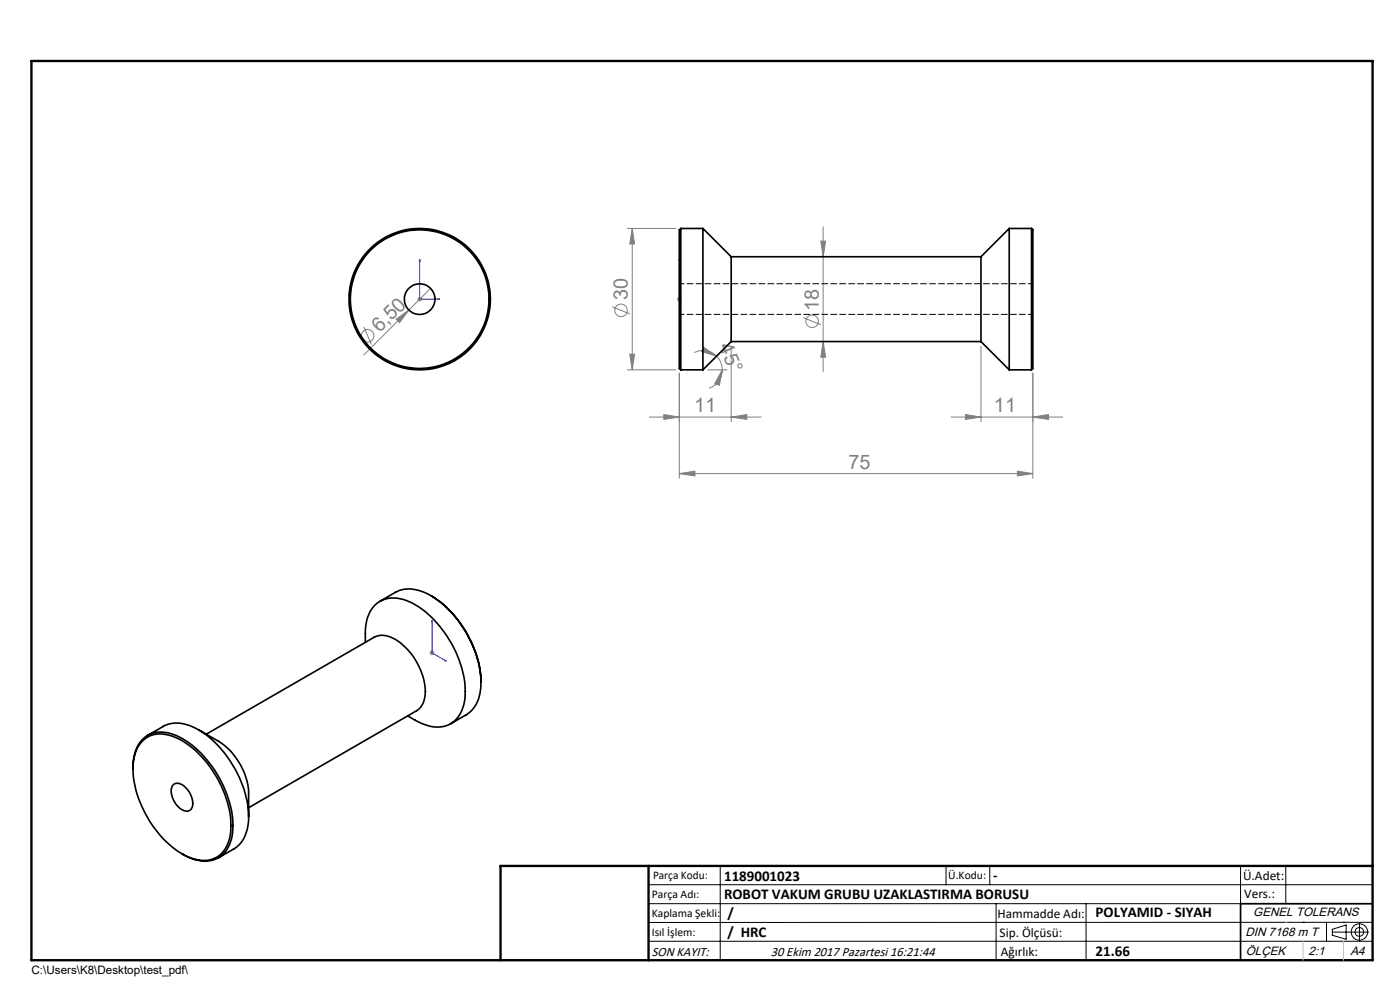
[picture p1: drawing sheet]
<svg xmlns="http://www.w3.org/2000/svg" width="297mm" height="210mm" viewBox="0 0 297 210" stroke-linecap="round" stroke-linejoin="round" font-family="sans-serif">
<g fill="none" stroke="#808080" stroke-width=".21">
<path d="M133.1 48.5h10.3M134.1 48.5v29.9M134.1 48.5l.5 3.2h-1zM174.1 51.1h1.1l-.6 3.4zM174.6 48.1v30.7M77.2 69.3l1.6 3.8M84 67.7l2.7-2-1.9 2.7zM86.7 65.7l-9.5 9.6M88.5 63.5h1M88.7 63.1l.7 .7M89 63v1M91.3 61.2l-4.6 4.5"/>
<path d="M129.9 65.1l3.7 1.5M133.1 78.4h10.3M133.6 75.1h1l-.5 3.3zM143.6 63.5h1M143.8 63.1l.7 .7M144.1 63v1M144.1 79.2v22.3M144.5 63.1l-.7 .7M147.3 74.8a4.1 4.1 0 0 1 4.7 .8M149.3 73.7l2.7 1.9-3.2-1zM150.1 78.4h4.1M152 75.6a3.9 3.9 0 0 1 1.2 2.8"/>
<path d="M153.2 78.4l-.6 3.3-1-.3zM153.2 78.4a4 4 0 0 1-2.8 3.9M155.1 73.4v16.1M170.4 67.4l3.8 1.5M174.6 72.5l.6 3.3h-1.1zM208.1 73.4v16.1M219.1 79.2v22.3M137.8 88.5h23.7M140.8 87.9l3.3 .6-3.3 .5zM155.1 88.5l3.3-.6v1.1zM201.8 88.5h23.7M204.8 87.9l3.3 .6-3.3 .5z"/>
<path d="M215.8 99.9l3.3 .6-3.3 .5zM219.1 88.5l3.3-.6v1.1zM144.1 100.5l3.3-.6v1.1zM144.1 100.5h75M91.1 138.5h1M91.3 138.1l.7 .7M91.7 138v1M92 138.1l-.7 .7"/>
<circle cx="78" cy="71.2" r="1.33"/>
<circle cx="131.7" cy="65.8" r="1.32"/>
<circle cx="172.3" cy="68.1" r="1.33"/>
</g>
<g fill="none" stroke="#000" stroke-width=".21">
<path d="M137.6 187.7h153.6M137.6 191.7h153.6M137.6 199.7h153.6M152.8 183.7v20M200.7 183.7v4M210 183.7v4M211.3 191.7v12M230.4 191.7v12M263.2 183.7v20M272.8 183.7v8M276.4 195.6h.1M281.4 195.6v4.1"/>
<path d="M282.6 197.7h7.8M282.6 197.1l3-.9v3l-3-.8zM285 195.6h.1M288.4 195.8v3.8M291.2 195.6l-153.6 .1"/>
<circle cx="288.4" cy="197.7" r="1.74"/>
<circle cx="288.4" cy="197.7" r=".93"/>
</g>
<path d="M89 55l.1 .4h-.2zM89 55v8.5h4.3M144.1 55v.4v-.4M144.1 55v8.5M92.9 63.4l.4 .1-.4 .1zM144.1 63.4v.2zM144.1 63.5h.1M91.7 131.6v.4l-.2-.1zM91.7 131.6v6.9l3 1.7M94.3 140l.4 .2h-.4z" fill="none" stroke="#00f" stroke-width=".21"/>
<path d="M106.2 203.7h185" fill="none" stroke="#000" stroke-width=".25"/>
<path d="M291.2 191.7h-28v12" fill="none" stroke="#000" stroke-width=".35"/>
<path d="M6.7 12.9h284.5v190.8h-284.5zM137.6 183.7v20M291.2 183.7h-185v20" fill="none" stroke="#000" stroke-width=".5"/>
<path d="M272.8 195.6h.1M276.4 199.7v4M285 199.7v4" fill="none" stroke="#c0c0c0" stroke-width=".21"/>
<g fill="#00f">
<path d="M92.9 63.4l.4 .1-.4 .1zM89 55l.1 .4h-.2z"/>
<path d="M94.3 140l.4 .2h-.4zM91.7 131.6v.4l-.2-.1z"/>
<path d="M144.1 63.4v.2zM144.1 55v.4z"/>
</g>
<g fill="#808080">
<path d="M84 67.7l2.7-2-1.9 2.7z"/>
<path d="M153.2 78.4l-.6 3.3-1-.3zM149.3 73.7l2.7 1.9-3.2-1z"/>
<path d="M155.1 88.5l3.3-.6v1.1zM140.8 87.9l3.3 .6-3.3 .5zM219.1 88.5l3.3-.6v1.1zM204.8 87.9l3.3 .6-3.3 .5z"/>
<path d="M144.1 100.5l3.3-.6v1.1zM215.8 99.9l3.3 .6-3.3 .5z"/>
<path d="M174.6 72.5l.6 3.3h-1.1zM174.1 51.1h1.1l-.6 3.4z"/>
<path d="M134.1 48.5l.5 3.2h-1zM133.6 75.1h1l-.5 3.3z"/>
</g>
<g fill="none" stroke="#000" stroke-width=".35">
<path d="M144.4 48.5v29.9M144.4 48.5l-.3 .2v29.5l.3 .2M144.4 48.5h4.7M149.1 48.5v29.9M149.1 48.5l6 6M155.1 54.5v18M155.1 54.5h53M208.1 54.5v18M214.1 48.5v29.9M214.1 48.5h4.7M214.1 48.5l-6 6M218.8 48.5v29.9"/>
<path d="M218.8 48.5l.3 .2v29.5l-.3 .2M144.4 78.4h4.7M155.1 72.5l-6 5.9M155.1 72.5h53M208.1 72.5l6 5.9M214.1 78.4h4.7M77.5 136.3a11.3 11.3 0 0 1 1.3-7.1 5.8 5.8 0 0 1 7.3-1.9 21.2 21.2 0 0 1 10.9 11.8 15.8 15.8 0 0 1 1 11.6 5.7 5.7 0 0 1-7.9 3l-3.6-1.8M80.6 127.6l3.3-2a7 7 0 0 1 6.9 .4 23.3 23.3 0 0 1 11.2 18.7M91.4 126.4a22.7 22.7 0 0 1 10.6 18.3M30.1 157.4a5.7 5.7 0 0 1 6.4-1.3 19.4 19.4 0 0 1 10.1 9.9 18.1 18.1 0 0 1 2.1 11.9 5.6 5.6 0 0 1-7.6 4.3 19.3 19.3 0 0 1-10.2-9.6 17.7 17.7 0 0 1-2.3-12.6l.8-1.7zM31.3 156l3.3-1.9a7 7 0 0 1 6.9 .4 23 23 0 0 1 10.7 14.6l.4 1.7 .1 2.4M42.2 154.8l4.2 2.5a14.2 14.2 0 0 1 6.3 11v4.9"/>
<path d="M43.7 155.7l35.7-20.5a4.8 4.8 0 0 1 5.1 .9 13.7 13.7 0 0 1 5.6 11.7 4 4 0 0 1-1.7 3l-35.7 20.5M102 144.7a7.5 7.5 0 0 1-3.1 6.9l-3.3 1.9M28.2 163.1a7.5 7.5 0 0 1 3.4-7.3 8 8 0 0 1 7.9 1.4 23.4 23.4 0 0 1 9.9 17.9 7.4 7.4 0 0 1-3.3 7 8 8 0 0 1-7.5-1M36.8 166.4a2.23 2.23 0 0 1 2.9 .9 3.9 3.9 0 0 1 .9 4.3 1.81 1.81 0 0 1-2.7-.4 4.4 4.4 0 0 1-1.4-4.4zM52.7 173.2a7.5 7.5 0 0 1-3.1 6.8l-3.3 2"/>
<circle cx="89" cy="63.5" r="14.7"/>
<circle cx="89" cy="63.5" r="15"/>
<circle cx="89" cy="63.4" r="3.3"/>
</g>
<path d="M144.1 66.7h75M219.1 60.2h-75" fill="none" stroke="#000" stroke-width=".21" stroke-dasharray="1.3 .6" stroke-dashoffset=".3"/>
<g font-size="4.2" fill="#808080">
<text x="133.2" y="63.6" transform="rotate(-90 133.2 63.6)">30</text>
<text x="173.7" y="65.9" transform="rotate(-90 173.7 65.9)">18</text>
<text x="80.6" y="70.7" transform="rotate(-45 80.6 70.7)">6,50</text>
<text x="152.5" y="73.5" transform="rotate(67 152.5 73.5)">45°</text>
<text x="147.3" y="87.5">11</text>
<text x="210.9" y="87.5">11</text>
<text x="180" y="99.5">75</text>
</g>
<g font-size="3.2">
<text x="153.6" y="186.8">1189001023</text>
<text x="153.6" y="190.8">ROBOT VAKUM GRUBU UZAKLASTIRMA BORUSU</text>
<text x="210.7" y="186.6">-</text>
<text x="154.3" y="194.8">/</text>
<text x="232.4" y="194.5">POLYAMID - SIYAH</text>
<text x="154.3" y="198.8">/ HRC</text>
<text x="232.4" y="202.8">21.66</text>
</g>
<g font-size="2.8">
<text x="263.7" y="186.7">Ü.Adet:</text>
<text x="263.9" y="190.5">Vers.:</text>
<text x="211.6" y="194.8">Hammadde Adı:</text>
<text x="138.3" y="202.8">SON KAYIT:</text>
<text x="163.5" y="202.8">30 Ekim 2017 Pazartesi 16:21:44</text>
<text x="212.1" y="198.7">Sip. Ölçüsü:</text>
<text x="212.3" y="202.7">Ağırlık:</text>
</g>
<g font-size="2.6">
<text x="265.9" y="194.4">GENEL TOLERANS</text>
<text x="264.2" y="198.5">DIN 7168 m T</text>
<text x="264.3" y="202.6">ÖLÇEK</text>
<text x="277.6" y="202.6">2:1</text>
<text x="286.5" y="202.6">A4</text>
</g>
<g font-size="2.5">
<text x="138.3" y="190.5">Parça Adı:</text>
<text x="138.5" y="186.5">Parça Kodu:</text>
<text x="201.2" y="186.5">Ü.Kodu:</text>
<text x="138.3" y="194.5">Kaplama Şekli:</text>
<text x="138.3" y="198.6">Isıl İşlem:</text>
<text x="6.7" y="206.7">C:\Users\K8\Desktop\test_pdf\</text>
</g>
</svg>
